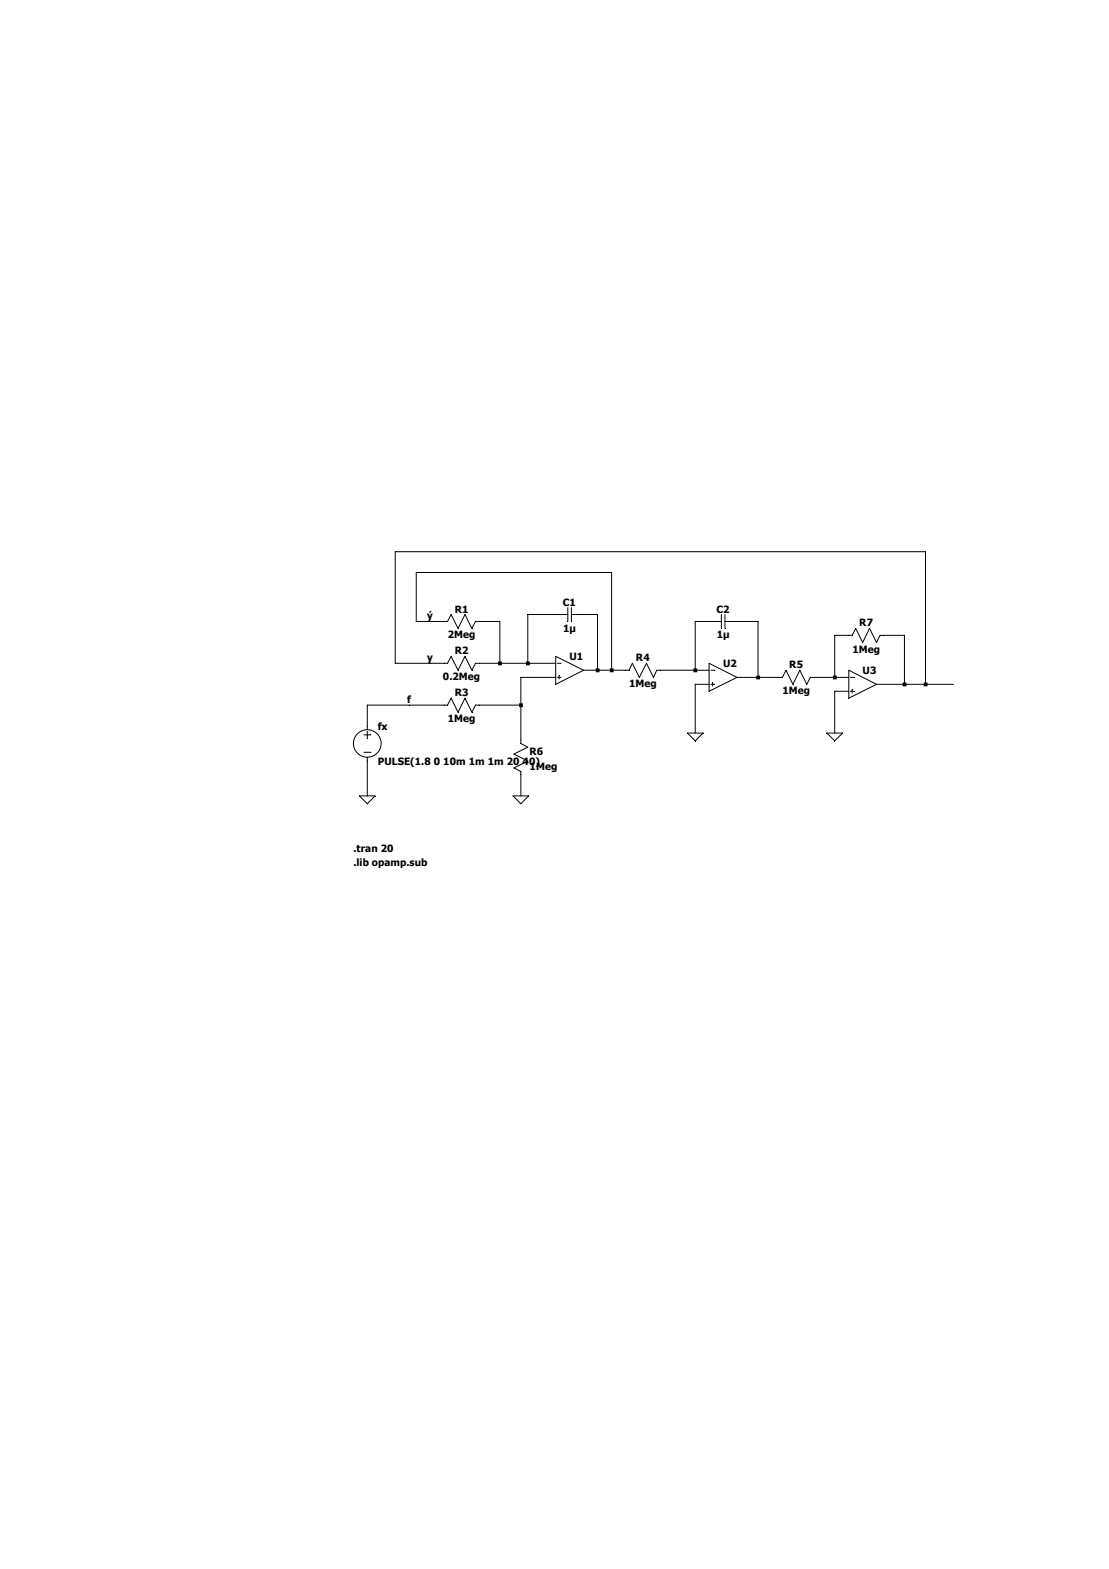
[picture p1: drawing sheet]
<svg xmlns="http://www.w3.org/2000/svg" width="210mm" height="297mm" viewBox="0 0 210 297" stroke-linecap="round" stroke-linejoin="round" font-family="sans-serif">
<g fill="none" stroke="#000" stroke-width=".19">
<path d="M107.5 116.3h-7.6v9.3M107.5 115v2.6M108.2 116.3h5v10.6M108.2 115v2.6M136.6 117.6h-4.9v9.3M136.6 116.3v2.7M137.3 117.6h6.3v10.6M137.3 116.3v2.7M68.9 139.1h1.3M69.6 138.4v1.4M94.7 125.6v-8h-4.7l-.6 1.4-1.3-2.7-1.4 2.7-1.3-2.7-.6 1.3h-6v-9.2h37v18.5M98.6 133.5h-8.6l-.6 1.3-1.3-2.6-1.4 2.6-1.3-2.6-.6 1.3h-15.2v4.6"/>
<path d="M105.2 124.2l5.3 2.7-5.3 2.6zM105.2 125.6h-15.2l-.6 1.3-1.3-2.7-1.4 2.7-1.3-2.7-.6 1.4h-10v-21.2h100.5v25.1M105.2 128.2h-6.6v12.6l1.3 .6-2.6 1.3 2.6 1.4-2.6 1.3 1.3 .6v4.7M105.6 125.6h.6M105.6 128.2h.6M105.9 127.9v.6M110.5 126.9h8.6l.7-1.3 1.3 2.6 1.3-2.6 1.3 2.6 .7-1.3h9.9M130.2 138.8h2.9l-1.4 1.5zM134.3 125.6l5.3 2.6-5.3 2.7zM134.3 129.5h-2.6v9.3M134.6 126.9h.7M134.6 129.5h.7"/>
<path d="M135 129.2v.7M139.6 128.2h8.6l.6-1.3 1.4 2.6 1.3-2.6 1.3 2.6 .7-1.3h7.2M156.6 138.8h3l-1.5 1.5zM158.1 128.2v-7.9h3.3l.7-1.3 1.3 2.6 1.3-2.6 1.3 2.6 .7-1.3h4.6v9.2M160.7 126.9l5.3 2.6-5.3 2.7zM160.7 130.9h-2.6v7.9M161 128.2h.7M161 130.9h.7M161.4 130.5v.7M166 129.5h14.6M68.1 150.7h2.9l-1.4 1.4zM68.9 142.4h1.3"/>
<path d="M69.6 143.4v7.3M97.2 150.7h2.9l-1.5 1.4z"/>
<circle cx="69.6" cy="140.7" r="2.62"/>
</g>
<path d="M94.3 125.2h.7v.7h-.7zM98.3 133.1h.7v.8h-.7zM99.6 125.2h.7v.7h-.7zM112.8 126.5h.7v.8h-.7zM115.5 126.5h.7v.8h-.7zM131.3 126.5h.7v.8h-.7zM143.2 127.9h.7v.7h-.7zM157.7 127.9h.8v.7h-.8zM170.9 129.2h.8v.7h-.8zM174.9 129.2h.7v.7h-.7z" fill-rule="evenodd" fill="#000"/>
<g font-size="1.9">
<text x="80.9" y="117.3">ý</text>
<text x="86.1" y="116">R1</text>
<text x="106.6" y="114.6">C1</text>
<text x="106.6" y="119.5">1µ</text>
<text x="135.7" y="116">C2</text>
<text x="162.7" y="118.6">R7</text>
<text x="80.9" y="125.2">y</text>
<text x="84.8" y="120.9">2Meg</text>
<text x="86.1" y="123.9">R2</text>
<text x="107.9" y="125">U1</text>
<text x="120.4" y="125.2">R4</text>
<text x="135.7" y="120.9">1µ</text>
<text x="161.4" y="123.5">1Meg</text>
<text x="83.9" y="128.8">0.2Meg</text>
<text x="86.1" y="131.8">R3</text>
<text x="119.1" y="130.1">1Meg</text>
<text x="136.9" y="126.3">U2</text>
<text x="148.2" y="131.4">1Meg</text>
<text x="149.5" y="126.5">R5</text>
<text x="163.4" y="127.6">U3</text>
<text x="77.1" y="133.1">f</text>
<text x="84.8" y="136.7">1Meg</text>
<text x="71.5" y="138.2">fx</text>
<text x="100.3" y="142.8">R6</text>
<text x="71.5" y="144.8">PULSE(1.8 0 10m 1m 1m 20 40)</text>
<text x="100.3" y="145.8">1Meg</text>
<text x="66.9" y="161.3">.tran 20</text>
<text x="66.9" y="164">.lib opamp.sub</text>
</g>
</svg>
